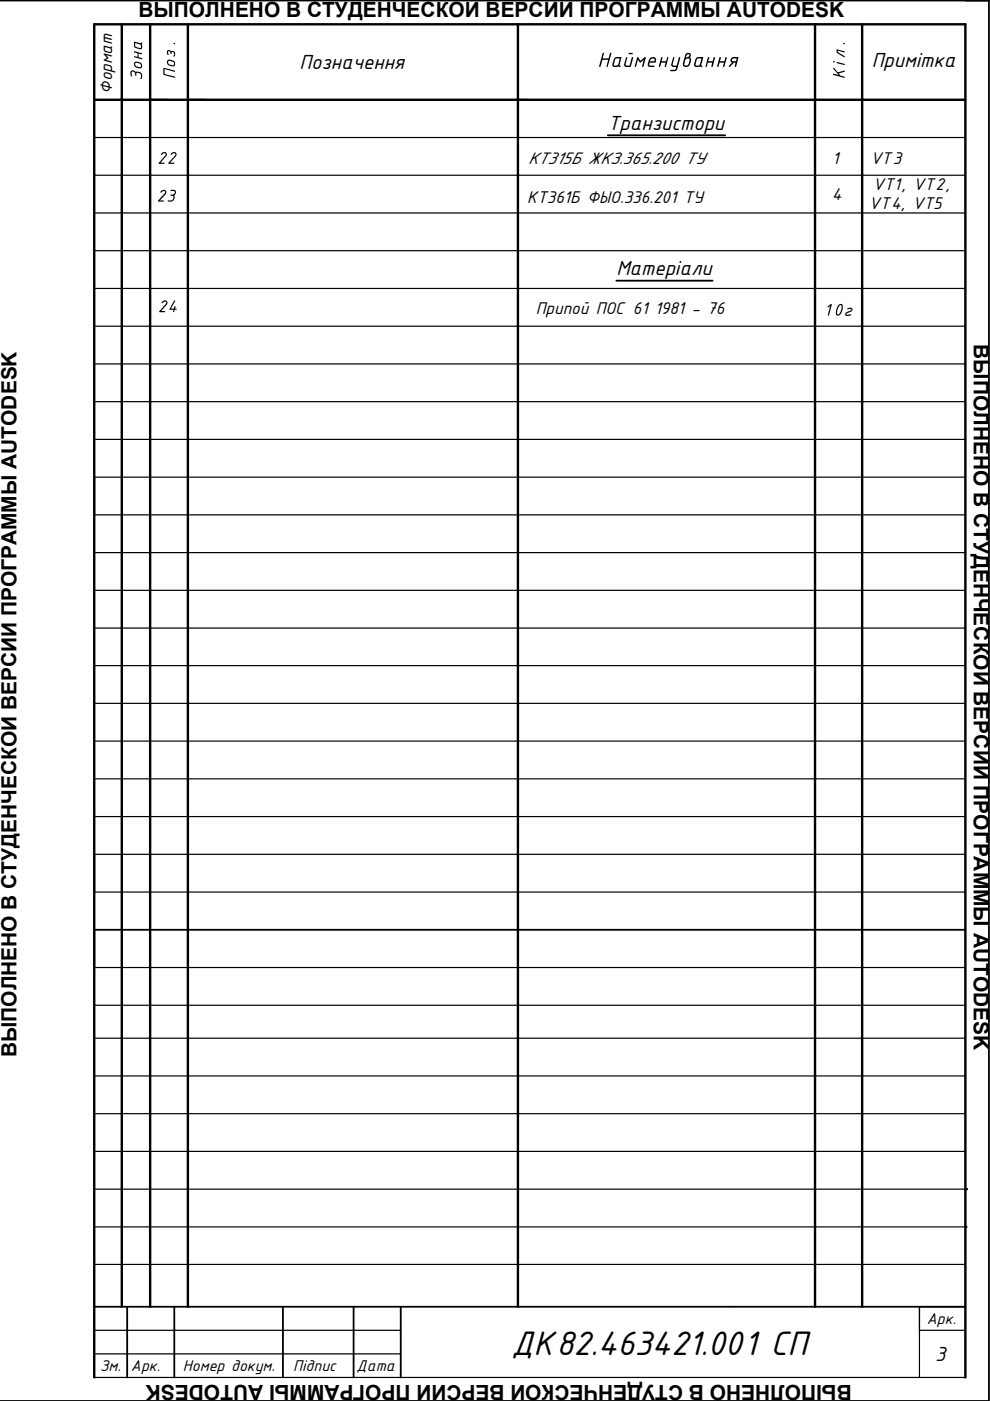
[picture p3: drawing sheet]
<svg xmlns="http://www.w3.org/2000/svg" width="210mm" height="297mm" viewBox="0 0 210 297" stroke-linecap="round" stroke-linejoin="round" font-family="sans-serif">
<path d="M25.8 5.2v271.9M31.8 5.2v271.9M39.8 5.2v271.9M109.8 5.2v271.9M172.8 5.2v271.9M182.8 5.2v271.9M20 21.2h184.7M20 292v-286.8h184.7v286.8" fill="none" stroke="#000" stroke-width=".51"/>
<g fill="#000">
<circle cx="204.8" cy="252.1" r=".25"/>
<circle cx="204.7" cy="260.1" r=".25"/>
</g>
<g fill="none" stroke="#000" stroke-width=".25">
<path d="M20 37.2h184.7M20 29.2h184.7M20 53.2h184.7M20 45.2h184.7M20 69.2h184.7M20 61.2h184.7M20 77.2h184.7M20 93.2h184.7M20 85.2h184.7M20 117.2h184.7M20 101.2h184.7M20 109.2h184.7"/>
<path d="M20 133.2h184.7M20 125.2h184.7M20 157.1h184.7M20 149.1h184.7M20 141.1h184.7M20 173.1h184.7M20 165.1h184.7M20 181.1h184.7M20 189.1h184.7M20 213.1h184.7M20 205.1h184.7M20 236.1h184.7"/>
<path d="M20 228.1h184.7M20 220.1h184.7M20 252.1h184.7M20 244.1h184.7M20 268.1h184.7M20 260.1h184.7"/>
</g>
<g fill="none" stroke="#000" stroke-width=".38">
<path d="M0 .1h209.7M204.7 .1h5v296.9h-209.7M31.8 21.2h3.7M39.8 21.2h3.8M109.8 21.2h2M128.9 28.7h24.9M130.7 59.5h20.4M20 101.2v8M20 181.1v8M204.7 197.1h-184.7v8M20 277.1h184.7M27 277.1v14.9"/>
<path d="M37 277.1v14.9M60 277.1v14.9M75 277.1v14.9M85 277.1v14.9"/>
</g>
<!-- layer: 0 -->
<path d="M40 277h.1M154.9 277h.1M165 277h.1M194.9 277.1v5h9.8M204.7 277.1h-9.8v14.9M20 292h184.7M20 282.1h65M20 287h65" fill="none" stroke="#000" stroke-width=".25"/>
<path d="M155.2 12.2l.2-.1 1.1 .1-.5 2h-.2l.2-.9h-.4l-.9 .9-.2-.1 .7-.8-.3-.4zM155.4 12.4v.1a.26 .26 0 0 0-.2 .3 .26 .26 0 0 0 .2 .2h.6l.2-.6z" fill="#000"/>
<text font-size="7.8" x="108.5" y="287.4">ДК82.463421.001 СП</text>
<g font-size="4.7">
<text x="63.5" y="14.6">Позначення</text>
<text x="126.7" y="14.2">Найменування</text>
<text x="184.9" y="14.2">Примітка</text>
<text x="128.9" y="27.5">Транзистори</text>
<text x="130.7" y="58.3">Матеріали</text>
<text x="198.3" y="288.5">3</text>
</g>
<g font-size="4.4">
<text x="29.3" y="3.6">ВЫПОЛНЕНО В СТУДЕНЧЕСКОЙ ВЕРСИИ ПРОГРАММЫ AUTODESK</text>
<text x="206.5" y="73" transform="rotate(90 206.5 73)">ВЫПОЛНЕНО В СТУДЕНЧЕСКОЙ ВЕРСИИ ПРОГРАММЫ AUTODESK</text>
<text x="3.5" y="224.2" transform="rotate(-90 3.5 224.2)">ВЫПОЛНЕНО В СТУДЕНЧЕСКОЙ ВЕРСИИ ПРОГРАММЫ AUTODESK</text>
<text x="180.6" y="293.6" transform="rotate(-180 180.6 293.6)">ВЫПОЛНЕНО В СТУДЕНЧЕСКОЙ ВЕРСИИ ПРОГРАММЫ AUTODESK</text>
</g>
<g font-size="3.9">
<text x="30.1" y="17.2" transform="rotate(-90 30.1 17.2)">Зона</text>
<text x="37.1" y="16.8" transform="rotate(-90 37.1 16.8)">Поз.</text>
<text x="179.1" y="16.8" transform="rotate(-90 179.1 16.8)">Кіл.</text>
<text x="23.8" y="19.8" transform="rotate(-90 23.8 19.8)">Формат</text>
<text x="33.1" y="34.7">22</text>
<text x="112" y="34.8">КТ315Б ЖКЗ.365.200 ТУ</text>
<text x="176.3" y="34.7">1</text>
<text x="184.5" y="34.7">VT3</text>
<text x="185.1" y="40.2">VT1, VT2,</text>
<text x="33" y="42.7">23</text>
<text x="111.8" y="43">КТ361Б ФЫО.336.201 ТУ</text>
<text x="176.2" y="42.5">4</text>
<text x="184.2" y="44.4">VT4, VT5</text>
<text x="33.2" y="66.2">24</text>
<text x="113.6" y="66.5">Припой ПОС 61 1981 - 76</text>
<text x="174.5" y="66.9">10</text>
<text x="178.6" y="66.9">г</text>
</g>
<g font-size="3.6">
<text x="196.5" y="280.6">Арк.</text>
<text x="21.3" y="290.8">Зм.</text>
<text x="27.8" y="290.6">Арк.</text>
<text x="38.8" y="290.8">Номер докум.</text>
<text x="62.2" y="290.8">Підпис</text>
<text x="75.6" y="290.8">Дата</text>
</g>
</svg>
